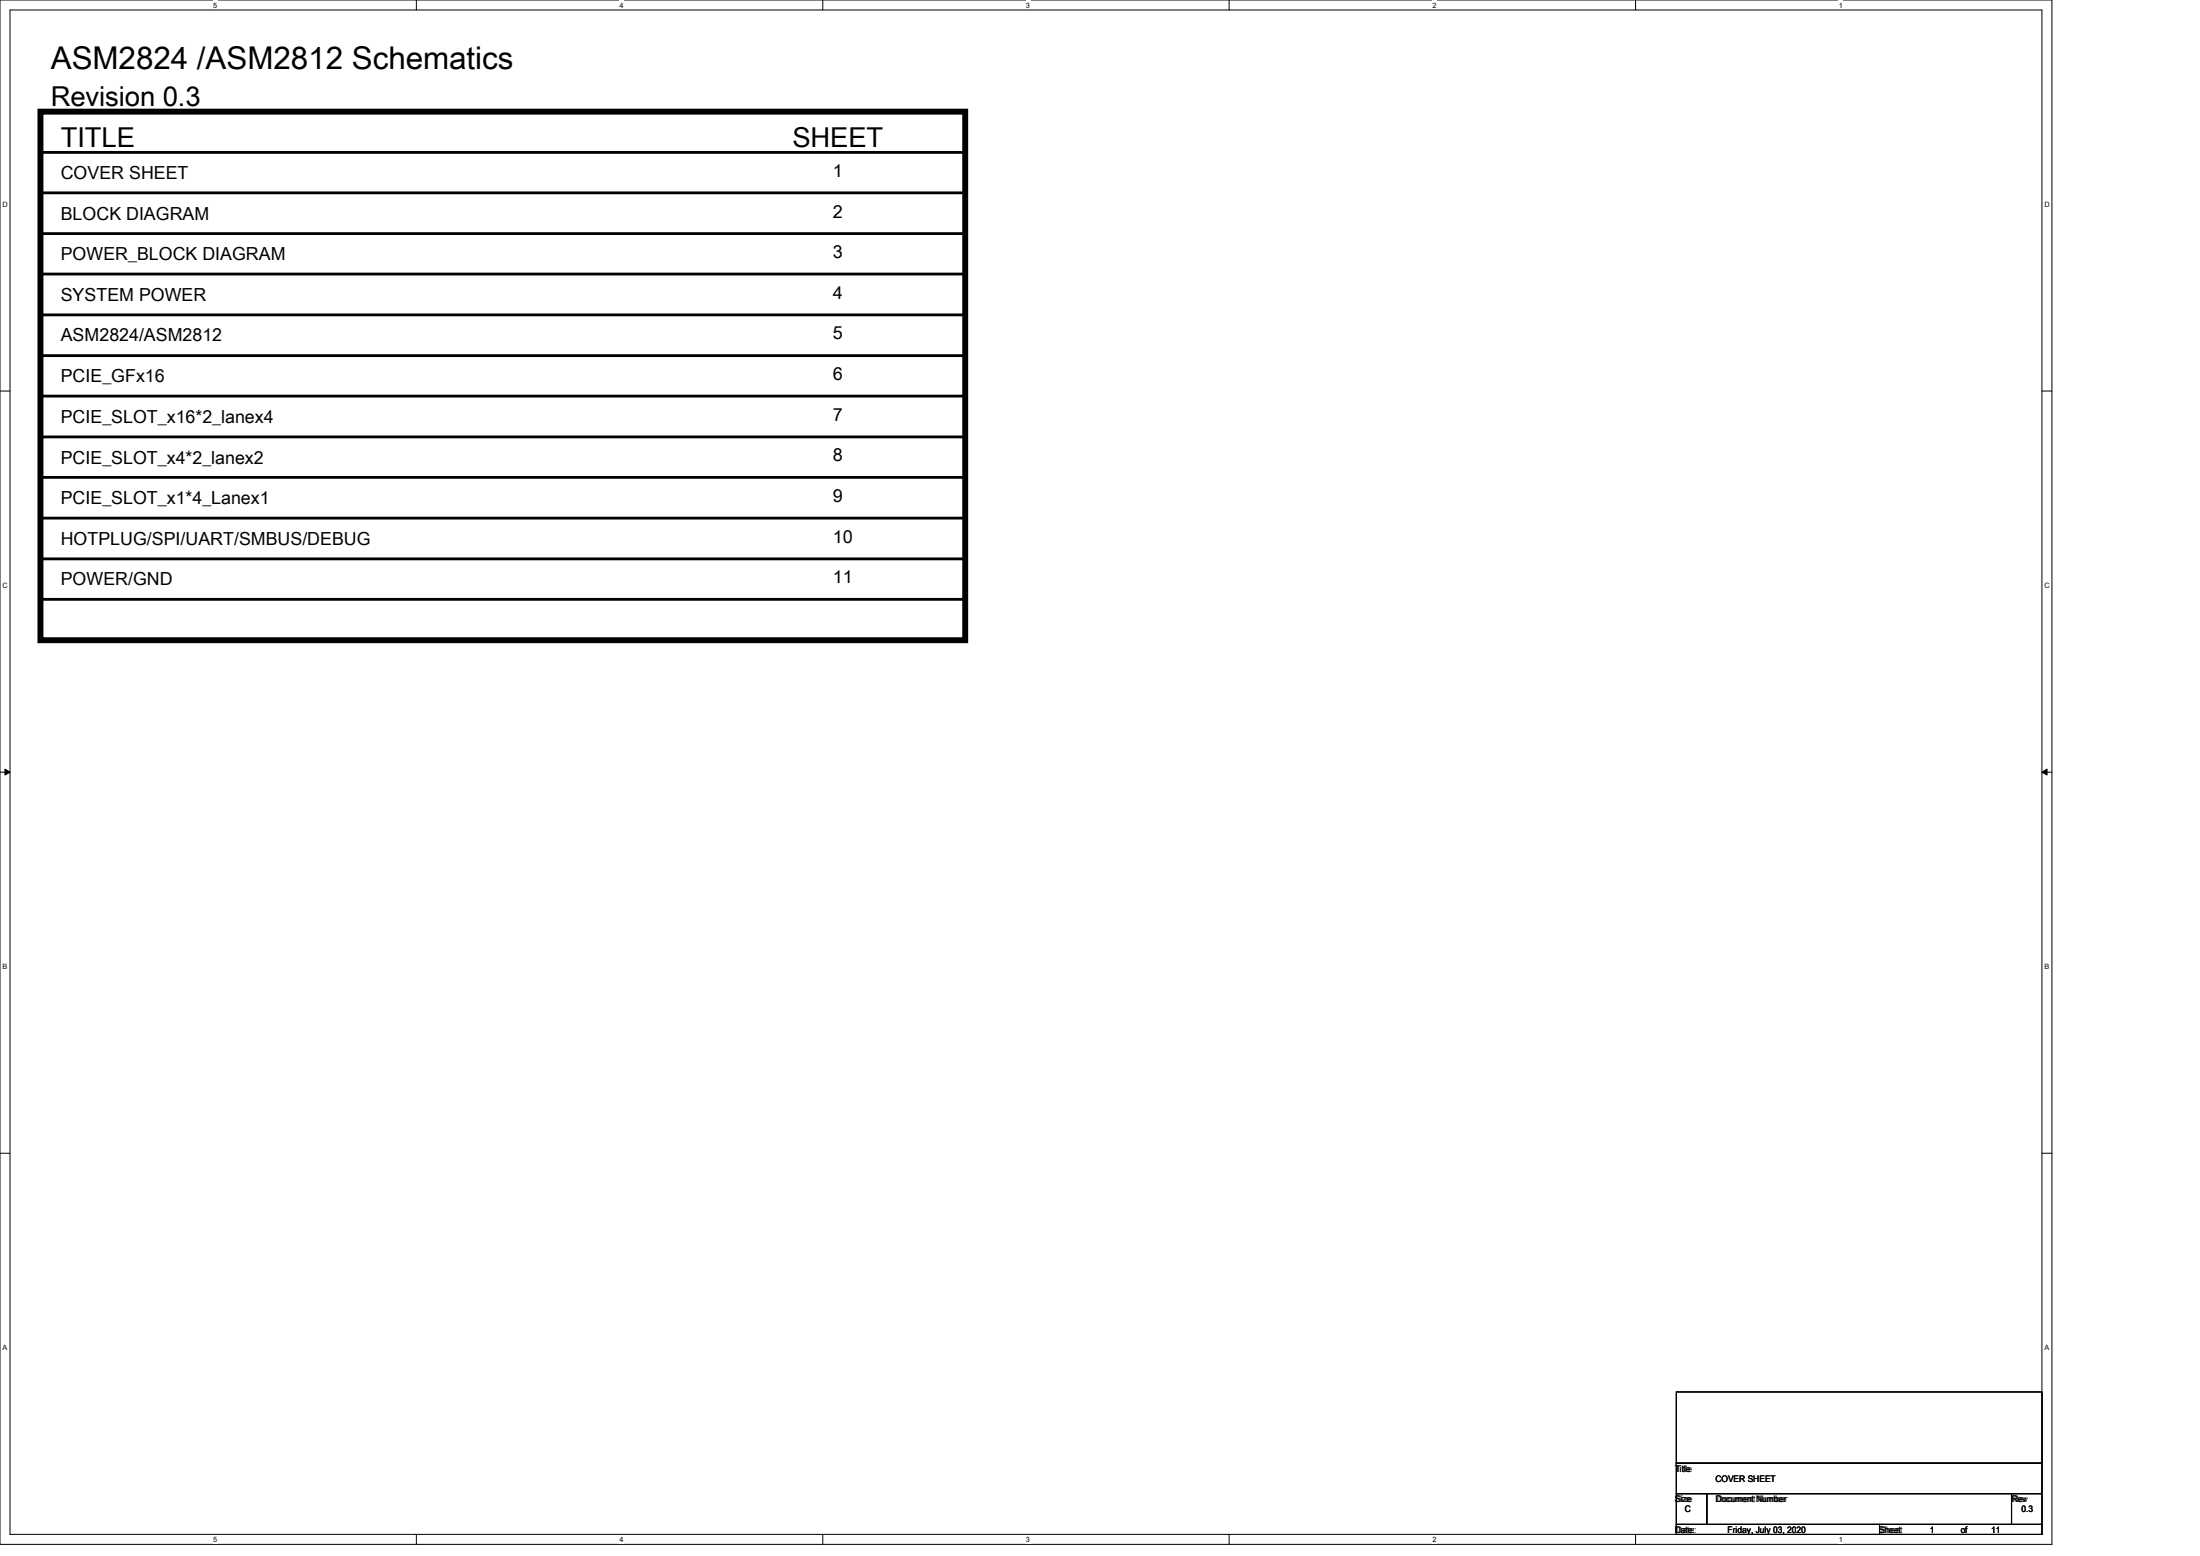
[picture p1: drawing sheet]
<svg xmlns="http://www.w3.org/2000/svg" width="297mm" height="210mm" viewBox="0 0 297 210" stroke-linecap="round" stroke-linejoin="round" font-family="sans-serif">
<path d="M0 0h277v208.4h-277zM1.4 1.3h274.3v205.8h-274.3z" fill="none" stroke="#000" stroke-width=".14"/>
<g fill="#fff">
<path d="M28.8 .1h.5v1.1h-.5z" fill-rule="evenodd"/>
<path d="M28.8 207.2h.5v1.1h-.5z" fill-rule="evenodd"/>
</g>
<path d="M56.2 0v1.3M56.2 207.1v1.3" fill="none" stroke="#000" stroke-width=".14"/>
<g fill="#fff">
<path d="M83.6 .1h.6v1.1h-.6z" fill-rule="evenodd"/>
<path d="M83.6 207.2h.6v1.1h-.6z" fill-rule="evenodd"/>
</g>
<path d="M111.1 0v1.3M111.1 207.1v1.3" fill="none" stroke="#000" stroke-width=".14"/>
<g fill="#fff">
<path d="M138.5 .1h.6v1.1h-.6z" fill-rule="evenodd"/>
<path d="M138.5 207.2h.6v1.1h-.6z" fill-rule="evenodd"/>
</g>
<path d="M165.9 0v1.3M165.9 207.1v1.3" fill="none" stroke="#000" stroke-width=".14"/>
<g fill="#fff">
<path d="M193.4 .1h.5v1.1h-.5z" fill-rule="evenodd"/>
<path d="M193.4 207.2h.5v1.1h-.5z" fill-rule="evenodd"/>
</g>
<path d="M220.8 0v1.3M220.8 207.1v1.3" fill="none" stroke="#000" stroke-width=".14"/>
<g fill="#fff">
<path d="M248.2 .1h.6v1.1h-.6z" fill-rule="evenodd"/>
<path d="M248.2 207.2h.6v1.1h-.6z" fill-rule="evenodd"/>
<path d="M.3 27h.8v1.2h-.8z" fill-rule="evenodd"/>
<path d="M276 27h.7v1.2h-.7z" fill-rule="evenodd"/>
<path d="M.3 78.5h.8v1.1h-.8z" fill-rule="evenodd"/>
<path d="M276 78.5h.7v1.1h-.7z" fill-rule="evenodd"/>
</g>
<path d="M0 52.8h1.4M275.7 52.8h1.3" fill="none" stroke="#000" stroke-width=".14"/>
<g fill="#fff">
<path d="M.3 129.9h.7v1.1h-.7z" fill-rule="evenodd"/>
<path d="M276 129.9h.7v1.1h-.7z" fill-rule="evenodd"/>
</g>
<path d="M0 104.2h1.4M.7 103.8l.7 .4-.7 .4zM275.7 104.2l.7-.4v.8zM275.7 104.2h1.3" fill="none" stroke="#000" stroke-width=".14"/>
<path d="M.7 103.8l.7 .4-.7 .4zM275.7 104.2l.7-.4v.8z" fill="#000"/>
<g fill="#fff">
<path d="M.3 181.3h.7v1.2h-.7z" fill-rule="evenodd"/>
<path d="M276 181.3h.7v1.2h-.7z" fill-rule="evenodd"/>
</g>
<path d="M0 155.6h1.4M275.7 155.6h1.3M226.3 187.9h49.4v9.6h-49.4zM226.3 197.5h49.4v4.1h-49.4zM226.3 201.6h4.1v4.1h-4.1zM226.3 205.7h27.4v1.4h-27.4zM230.4 201.6h41.2v4.1h-41.2zM253.7 205.7h22v1.4h-22zM271.6 201.6h4.1v4.1h-4.1z" fill="none" stroke="#000" stroke-width=".14"/>
<path d="M5.5 26h124.8M5.5 20.6h124.8M5.5 31.5h124.8M5.5 37h124.8M5.5 48h124.8M5.5 59h124.8M5.5 42.5h124.8M5.5 53.5h124.8M5.5 69.9h124.8M5.5 75.4h124.8M5.5 64.4h124.8M5.5 80.9h124.8" fill="none" stroke="#000" stroke-width=".38"/>
<path d="M5.5 15.1h124.8v71.3h-124.8z" fill="none" stroke="#000" stroke-width=".8"/>
<text font-size="4.2" x="6.9" y="9.4">ASM2824 /ASM2812 Schematics</text>
<g font-size="3.7">
<text x="6.9" y="14.3">Revision 0.3</text>
<text x="8.2" y="19.8">TITLE</text>
<text x="107" y="19.8">SHEET</text>
</g>
<g font-size="2.4">
<text x="112.4" y="23.9">1</text>
<text x="8.2" y="24.2">COVER SHEET</text>
<text x="8.2" y="29.7">BLOCK DIAGRAM</text>
<text x="112.4" y="29.4">2</text>
<text x="8.2" y="35.1">POWER_BLOCK DIAGRAM</text>
<text x="112.4" y="34.8">3</text>
<text x="8.2" y="40.6">SYSTEM POWER</text>
<text x="112.4" y="40.3">4</text>
<text x="8.2" y="46.1">ASM2824/ASM2812</text>
<text x="112.4" y="45.8">5</text>
<text x="8.2" y="51.6">PCIE_GFx16</text>
<text x="112.4" y="51.3">6</text>
<text x="8.2" y="57.1">PCIE_SLOT_x16*2_lanex4</text>
<text x="112.4" y="56.8">7</text>
<text x="8.2" y="62.6">PCIE_SLOT_x4*2_lanex2</text>
<text x="112.4" y="62.3">8</text>
<text x="8.2" y="68.1">PCIE_SLOT_x1*4_Lanex1</text>
<text x="112.4" y="67.8">9</text>
<text x="8.2" y="73.5">HOTPLUG/SPI/UART/SMBUS/DEBUG</text>
<text x="112.4" y="73.2">10</text>
<text x="8.2" y="79">POWER/GND</text>
<text x="112.4" y="78.7">11</text>
</g>
<g font-size="1.2">
<text x="226.1" y="198.6">Title</text>
<text x="226.1" y="202.7">Size</text>
<text x="231.6" y="200">COVER SHEET</text>
<text x="231.6" y="202.7">Document Number</text>
<text x="271.5" y="202.7">Rev</text>
<text x="226.1" y="206.9">Date:</text>
<text x="227.5" y="204.1">C</text>
<text x="233.2" y="206.9">Friday, July 03, 2020</text>
<text x="253.7" y="206.9">Sheet</text>
<text x="260.5" y="206.9">1</text>
<text x="264.7" y="206.9">of</text>
<text x="268.8" y="206.9">11</text>
<text x="272.9" y="204.1">0.3</text>
</g>
<g font-size="1">
<text x="28.8" y="1">5</text>
<text x="83.6" y="1">4</text>
<text x="138.5" y="1">3</text>
<text x="193.4" y="1">2</text>
<text x="248.2" y="1">1</text>
<text x=".3" y="27.9">D</text>
<text x="276" y="27.9">D</text>
<text x=".3" y="79.4">C</text>
<text x="276" y="79.4">C</text>
<text x=".3" y="130.8">B</text>
<text x="276" y="130.8">B</text>
<text x=".3" y="182.2">A</text>
<text x="276" y="182.2">A</text>
<text x="28.8" y="208.1">5</text>
<text x="83.6" y="208.1">4</text>
<text x="138.5" y="208.1">3</text>
<text x="193.4" y="208.1">2</text>
<text x="248.2" y="208.1">1</text>
</g>
</svg>
